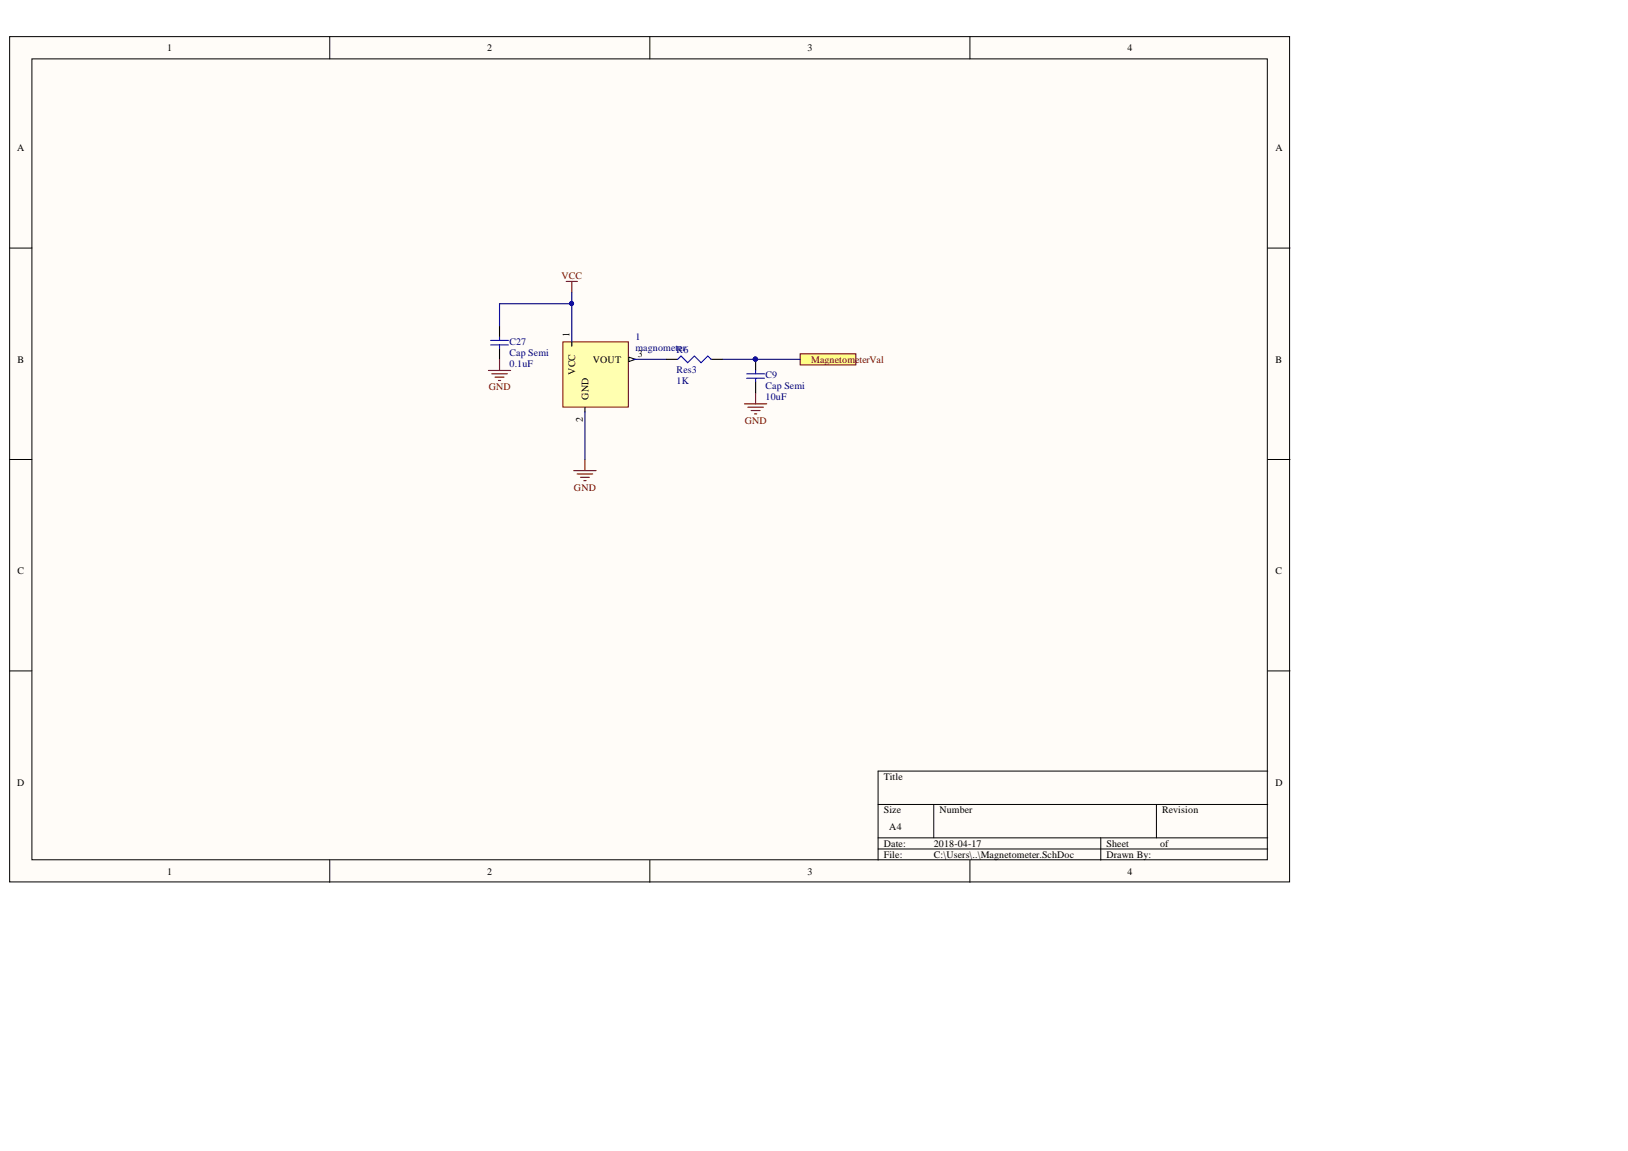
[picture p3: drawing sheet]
<svg xmlns="http://www.w3.org/2000/svg" width="371mm" height="262mm" viewBox="0 0 371 262" stroke-linecap="round" stroke-linejoin="round" font-family="sans-serif">
<g fill="#fffcf8" stroke="#000" stroke-width=".23">
<path d="M2.2 8.4h291.8v192.7h-291.8z"/>
<path d="M7.3 13.4h281.6v182.7h-281.6z"/>
</g>
<g fill="none" stroke="#000" stroke-width=".23">
<path d="M75.2 8.4v5M148.1 8.4v5M221.1 8.4v5M2.2 56.6h5.1M289 56.6h5.1M2.2 104.8h5.1M289 104.8h5.1M2.2 153h5.1M289 153h5.1M289 175.8h-88.8v20.3M75.2 196.1v5.1M148.1 196.1v5.1"/>
<path d="M200.2 183.4h88.8M200.2 191.1h88.8M200.2 193.6h88.8M212.9 183.4v7.7M221.1 196.1v5.1M250.9 191.1v5M263.6 183.4v7.7"/>
</g>
<path d="M182.4 80.7h12.7v2.5h-12.7z" fill-rule="evenodd" fill="#ffff80" stroke="#800000" stroke-width=".23"/>
<path d="M128.3 78h14.9v14.8h-14.9z" fill="#ffffb0" stroke="#800000" stroke-width=".23"/>
<path d="M130.3 78v.9M133.3 92.9v1M143.3 81.9h1" fill="none" stroke="#000" stroke-width=".25"/>
<path d="M143.3 81.4l1.6 .5-1.6 .6z" fill="#fffcf8"/>
<path d="M143.3 81.4l1.6 .5-1.6 .6z" fill="none" stroke="#000" stroke-width=".23"/>
<g fill="none" stroke="#800000" stroke-width=".25">
<path d="M129.1 64.2h2.5M130.3 64.2v2.5M111.3 84.5h5.1M112.1 85.2h3.6M112.9 86h2M113.6 86.8h.5M113.9 81.9v2.6M169.7 92.1h5.1M170.5 92.9h3.5M171.2 93.6h2.1M172 94.4h.5M172.2 89.6v2.5"/>
<path d="M130.8 107.3h5.1M131.6 108.1h3.5M132.3 108.8h2.1M133.1 109.6h.5M133.3 104.8v2.5"/>
</g>
<path d="M113.9 74.3v2.6M113.9 79.4v2.5M151.9 81.9h2.6M162.1 81.9h2.5M172.2 81.9v2.6M172.2 87v2.6" fill="none" stroke="#000" stroke-width=".25"/>
<path d="M111.8 77.6h4.1M111.8 78.6h4.1M113.9 76.9v.7M113.9 78.6v.8M154.5 81.9l.7-.7 1.6 1.5 1.5-1.5 1.5 1.5 1.5-1.5 .8 .7M170.2 85.2h4.1M170.2 86.3h4.1M172.2 84.5v.7M172.2 86.3v.7" fill="none" stroke="#00f" stroke-width=".25"/>
<path d="M130.3 66.7v11.3M130.3 69.3h-16.4v5M133.3 93.9v10.9M144.3 81.9h7.6M164.6 81.9h17.8" fill="none" stroke="#000080" stroke-width=".25"/>
<g fill="#000080" stroke="#000080" stroke-width=".23">
<circle cx="130.3" cy="69.2" r=".46"/>
<circle cx="172.2" cy="81.9" r=".46"/>
</g>
<g font-size="2.3">
<text x="38.1" y="11.7">1</text>
<text x="111.1" y="11.7">2</text>
<text x="184.1" y="11.7">3</text>
<text x="257" y="11.7">4</text>
<text x="3.9" y="34.5">A</text>
<text x="290.7" y="34.5">A</text>
<text x="129.8" y="76.9" transform="rotate(-90 129.8 76.9)">1</text>
<text x="4" y="82.7">B</text>
<text x="135.2" y="82.7">VOUT</text>
<text x="145.4" y="81.4">3</text>
<text x="290.7" y="82.7">B</text>
<text x="131.1" y="85.4" transform="rotate(-90 131.1 85.4)">VCC</text>
<text x="134.1" y="91.1" transform="rotate(-90 134.1 91.1)">GND</text>
<text x="132.9" y="96.1" transform="rotate(-90 132.9 96.1)">2</text>
<text x="4" y="130.9">C</text>
<text x="290.7" y="130.9">C</text>
<text x="3.9" y="179.2">D</text>
<text x="201.5" y="177.9">Title</text>
<text x="290.7" y="179.2">D</text>
<text x="201.5" y="185.5">Size</text>
<text x="214.1" y="185.5">Number</text>
<text x="264.9" y="185.5">Revision</text>
<text x="202.7" y="189.3">A4</text>
<text x="201.5" y="193.1">Date:</text>
<text x="201.5" y="195.6">File:</text>
<text x="212.9" y="193.1">2018-04-17</text>
<text x="212.9" y="195.6">C:\Users\..\Magnetometer.SchDoc</text>
<text x="252.2" y="193.1">Sheet</text>
<text x="252.2" y="195.6">Drawn By:</text>
<text x="264.5" y="193.1">of</text>
<text x="38.1" y="199.4">1</text>
<text x="111.1" y="199.4">2</text>
<text x="184.1" y="199.4">3</text>
<text x="257" y="199.4">4</text>
</g>
<g font-size="2.3" fill="#800000">
<text x="128" y="63.7">VCC</text>
<text x="184.9" y="82.7">MagnetometerVal</text>
<text x="111.4" y="89">GND</text>
<text x="169.8" y="96.6">GND</text>
<text x="130.8" y="111.9">GND</text>
</g>
<g font-size="2.3" fill="#000080">
<text x="144.9" y="77.5">1</text>
<text x="116.1" y="83.7">0.1uF</text>
<text x="116.1" y="78.6">C27</text>
<text x="116.1" y="81.2">Cap Semi</text>
<text x="144.9" y="80">magnometR6</text>
<text x="154.6" y="80">er</text>
<text x="154.2" y="87.5">1K</text>
<text x="154.2" y="85">Res3</text>
<text x="174.5" y="86.2">C9</text>
<text x="174.5" y="88.8">Cap Semi</text>
<text x="174.5" y="91.3">10uF</text>
</g>
</svg>
